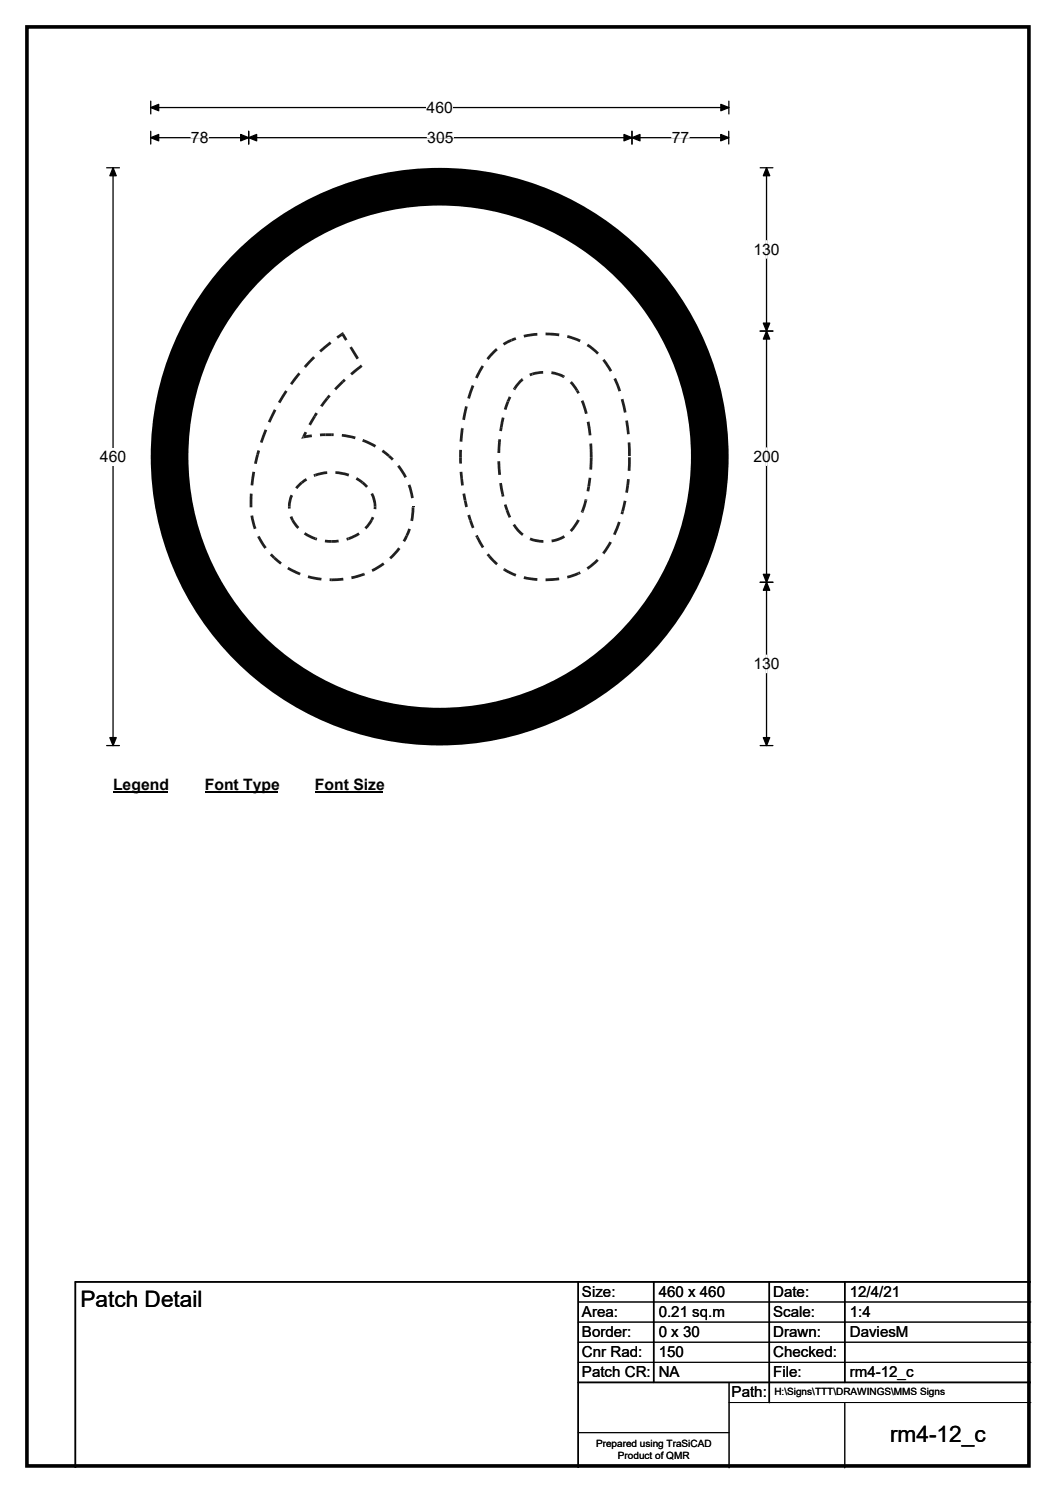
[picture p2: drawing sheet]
<svg xmlns="http://www.w3.org/2000/svg" width="210mm" height="297mm" viewBox="0 0 210 297" stroke-linecap="round" stroke-linejoin="round" font-family="sans-serif">
<path d="M5.4 5.4h199.2v286.3h-199.2z" fill="none" stroke="#000" stroke-width=".72"/>
<path d="M30 21.4h114.9M30 20.1v2.6M144.9 20.1v2.6" fill="none" stroke="#000" stroke-width=".25"/>
<path d="M30 21.4l1.6-.6v1.2zM143.3 20.8l1.6 .6-1.6 .6z" fill="#000" stroke="#000" stroke-width=".25"/>
<path d="M84.8 19.7h5.2v3.5h-5.2z" fill="#fff"/>
<path d="M21.2 33.4h2.5M22.5 33.4v114.9M30 27.4h114.9M30 26.1v2.6M49.4 26.1v2.6M125.7 26.1v2.6M144.9 26.1v2.6M21.2 148.3h2.5" fill="none" stroke="#000" stroke-width=".25"/>
<path d="M22.5 33.4l.6 1.6h-1.3zM30 27.4l1.6-.6v1.2zM49.4 27.4l1.6-.6v1.2zM47.9 26.8l1.5 .6-1.5 .6zM124.1 26.8l1.6 .6-1.6 .6zM125.7 27.4l1.6-.6v1.2zM143.3 26.8l1.6 .6-1.6 .6zM21.8 146.7h1.3l-.6 1.6z" fill="#000" stroke="#000" stroke-width=".25"/>
<path d="M38 27.4h3.4M85 27.4h5.2M133.6 27.4h3.4" fill="none" stroke="#fff" stroke-width=".25"/>
<path d="M19.9 89.1h5.2v3.5h-5.2z" fill="#fff"/>
<path d="M151.2 33.4h2.5M152.4 33.4v114.9M151.2 65.9h2.5M151.2 115.8h2.5M151.2 148.3h2.5" fill="none" stroke="#000" stroke-width=".25"/>
<path d="M152.4 33.4l.7 1.6h-1.3zM152.4 65.9l.7 1.6h-1.3zM151.8 64.3h1.3l-.7 1.6zM151.8 114.3h1.3l-.7 1.5zM152.4 115.8l.7 1.6h-1.3zM151.8 146.7h1.3l-.7 1.6z" fill="#000" stroke="#000" stroke-width=".25"/>
<path d="M152.4 47.9v3.5M152.4 89.1v3.5M152.4 130.3v3.5" fill="none" stroke="#fff" stroke-width=".25"/>
<path d="M22.5 154.3h10.7v3.5h-10.7z" fill="#fff"/>
<path d="M22.5 157.6h10.7" fill="none" stroke="#000" stroke-width=".32"/>
<path d="M40.7 154.3h14.4v3.5h-14.4z" fill="#fff"/>
<path d="M40.7 157.6h14.4" fill="none" stroke="#000" stroke-width=".32"/>
<path d="M62.6 154.3h13.5v3.5h-13.5z" fill="#fff"/>
<path d="M62.6 157.6h13.5" fill="none" stroke="#000" stroke-width=".32"/>
<circle cx="87.4" cy="90.8" r="57.5" fill="#fff"/>
<circle cx="87.4" cy="90.9" r="53.7" fill="none" stroke="#000" stroke-width="7.5"/>
<g fill="#221f20">
<path d="M81.9 100.9h.5l-.3 2.8-.5-.1z"/>
<path d="M81.2 105.1l.5 .2-.6 1.4-.5-.2z"/>
<path d="M80.6 106.5l.5 .2-.6 1.1-.4-.2z"/>
<path d="M79.2 108.9l.4 .3-1.8 2.1-.4-.5z"/>
<path d="M73.9 113.3l2.3-1.4 .3 .5-2.4 1.4z"/>
<path d="M72.3 114l.1-.1 .2 .5-.1 .1z"/>
<path d="M69.8 114.7l2.5-.7 .2 .5-2.6 .7z"/>
<path d="M66 115.1l2.2-.1 .1 .5-2.3 .1z"/>
<path d="M65.6 115.1h.4v.5h-.5z"/>
<path d="M61.3 114.5l2.6 .5v.5l-2.7-.5z"/>
<path d="M59.8 113.9l-.2 .6z"/>
<path d="M57.4 112.8l2.4 1.1-.2 .5-2.5-1.2z"/>
<path d="M54.8 110.8l1.2 1.1-.3 .4-1.3-1.1z"/>
<path d="M53.7 110.5l.4-.4 .7 .7-.4 .4z"/>
<path d="M51.1 106.8l.5-.2 1.4 2.3-.4 .3z"/>
<path d="M49.8 102.6h.6l.6 2.5-.5 .2z"/>
<path d="M49.6 100.3h.6v.6h-.5z"/>
<path d="M49.7 98.2h.5v2.1h-.6z"/>
<path d="M50.2 93.8l.5 .1-.3 2.7-.6-.1z"/>
<path d="M50.9 90.4l.6 .2-.4 1.7-.6-.1z"/>
<path d="M51.2 89.6l.5 .1-.2 .9-.6-.2z"/>
<path d="M52.6 85.4l.5 .2-.9 2.5-.5-.1z"/>
<path d="M54.4 81.4l.5 .3-1.1 2.4-.5-.2z"/>
<path d="M56.7 77.7l.5 .2-1.4 2.3-.5-.2z"/>
<path d="M59.3 74.1l.5 .3-1.7 2.2-.4-.3z"/>
<path d="M60.4 72.9l.1-.1 .4 .4z"/>
<path d="M62.3 70.9l.4 .3-1.8 2-.4-.4z"/>
<path d="M63.5 69.7l2.1-1.8 .3 .5-2.1 1.7z"/>
<path d="M66.9 66.9l.3-.2a1.34 1.34 0 0 1 1.1-.4l-.4 .3 .4 .1-1.1 .7z"/>
<path d="M67.9 66.2l.3-.1 .1 .2z"/>
<path d="M67.9 66.6l.4-.3 .8 1.2-.5 .3z"/>
<path d="M69.5 69.2l.5-.3 1.4 2.3-.5 .3z"/>
<path d="M69.6 74.3l2.2-1.8 .3 .5-2.1 1.7z"/>
<path d="M67.9 75.8l.5-.4 .4 .4-.5 .4z"/>
<path d="M67.3 76.4l.6-.6 .4 .4-1.5 1.5-.4-.4z"/>
<path d="M65.3 78.5l.5 .4-.5 .5-.4-.3z"/>
<path d="M64.9 79.1l.4 .3-1.2 1.6-.5-.3z"/>
<path d="M62.7 82l.5 .3-.4 .7-.5-.3z"/>
<path d="M62.3 82.7l.5 .3-1 1.7-.5-.3z"/>
<path d="M60.6 85.9l.5 .2-.5 1-.3-.4 .1 .5-.3-.4z"/>
<path d="M60.1 86.8l.3 .4-.5 .1z"/>
<path d="M60.3 86.7l1.7-.3v.6l-1.6 .2z"/>
<path d="M63.6 86.3l1.1-.1v.6h-1.1z"/>
<path d="M64.7 86.2h1.3v.6h-1.3z"/>
<path d="M66 86.2h.4l-.1 .6h-.3z"/>
<path d="M68 86.3l2.7 .5-.1 .6-2.7-.5z"/>
<path d="M72.3 87.4l-.2 .5z"/>
<path d="M72.3 87.4l2.5 1.1-.3 .5-2.4-1.1z"/>
<path d="M76.2 89.5l1.3 1-.3 .4-1.3-1z"/>
<path d="M77.5 90.5l.8 .7-.4 .4-.7-.7z"/>
<path d="M79 92.8l.4-.3 1.5 2.3-.5 .3z"/>
<path d="M81.1 96.6l.5-.2 .7 2.7h-.6z"/>
<path d="M81.9 100.7h.5v.2h-.5z"/>
<path d="M73.7 98.3l.5-.2 .5 1.6 .1 1.1h-.5l-.2-1.5z"/>
<path d="M73.7 98.3l.5-.2z"/>
<path d="M72.3 95.8l.9 .9-.4 .3-.9-.8z"/>
<path d="M71 95l1.3 .8-.4 .4-1.2-.8z"/>
<path d="M66.7 93.7l2.7 .6-.1 .5-2.6-.5z"/>
<path d="M62.6 94.3l2.4-.6 .1 .6-2.3 .5z"/>
<path d="M62.3 94.4l.3-.1 .2 .5-.3 .1z"/>
<path d="M59.8 95.8l1-.7 .3 .5-.9 .6z"/>
<path d="M59.2 96.4l.6-.6 .4 .4-1.1 1.1-.4-.3z"/>
<path d="M57.8 98.4l.5 .2-.3 .9-.2 1.3h-.5l.1-1.5z"/>
<path d="M57.3 100.8h.5v.4h-.5z"/>
<path d="M57.6 102.9l.5-.2 .3 .7-.5 .2z"/>
<path d="M57.9 103.6l.5-.2 1.1 1.5-.4 .3z"/>
<path d="M60.7 105.9l2.1 1-.2 .5-2.1-1z"/>
<path d="M62.8 106.9l.3 .1-.2 .5-.3-.1z"/>
<path d="M64.6 107.4l1.4 .1v.5l-1.4-.1z"/>
<path d="M66 107.5l1.3-.1 .1 .5-1.4 .1z"/>
<path d="M68.9 107l.3-.1 .2 .5-.4 .1z"/>
<path d="M69.2 106.9l2-1 .3 .5-2.1 1z"/>
<path d="M73.7 103.4l.4 .2-1.2 1.7-.4-.4z"/>
<path d="M73.9 102.8l.5 .2-.3 .6-.4-.2z"/>
<path d="M74.3 100.8h.5v.5h-.5z"/>
<path d="M124.9 91h.5l-.1 2.7h-.5z"/>
<path d="M124.7 95.3l.5 .1-.1 1.1h-.6z"/>
<path d="M124.5 96.5h.6l-.2 1.6-.6-.1z"/>
<path d="M124 99.6l.6 .1-.5 2.1-.6-.1z"/>
<path d="M123.5 101.7l.6 .1-.2 .6-.5-.2z"/>
<path d="M122.9 103.8l.5 .1-1 2.6-.5-.2z"/>
<path d="M121.9 106.3l.5 .2z"/>
<path d="M121.2 107.7l.4 .3-1.4 2.3-.4-.4z"/>
<path d="M119.8 109.9l.4 .4z"/>
<path d="M116.6 112.9l2.1-1.7 .4 .4-2.1 1.7z"/>
<path d="M114.9 113.8l.4-.1 .2 .5-.4 .1z"/>
<path d="M112.7 114.6l2.2-.8 .2 .5-2.2 .8z"/>
<path d="M108.5 115.1l2.6-.2 .1 .5-2.7 .2z"/>
<path d="M104.2 114.6l2.7 .4-.1 .6-2.7-.4z"/>
<path d="M100.4 113.1l2.3 1.1-.2 .5-2.4-1.2z"/>
<path d="M100.3 113l.1 .1-.3 .4h-.1z"/>
<path d="M97.1 110.8l.4-.3 1.5 1.6-.3 .4z"/>
<path d="M96.8 110.4l.4-.3 .3 .4-.4 .3z"/>
<path d="M94.7 107l.5-.2 1.1 2-.5 .3z"/>
<path d="M94.5 106.7l.5-.3 .2 .4-.5 .2z"/>
<path d="M93.3 103.6l.5-.2 .5 1.5-.5 .2z"/>
<path d="M92.9 102.5l.6-.1 .3 1-.5 .2z"/>
<path d="M92.2 99.6l.6-.1 .2 1.3-.5 .1z"/>
<path d="M91.9 98.3l.6-.2 .3 1.4-.6 .1z"/>
<path d="M91.5 95.3l.6-.1 .1 1.3-.5 .1z"/>
<path d="M91.4 93.9h.5l.2 1.3-.6 .1z"/>
<path d="M91.3 91h.5l.1 1.2h-.6z"/>
<path d="M91.3 89.5h.6l-.1 1.5h-.5z"/>
<path d="M91.7 85.3h.5l-.3 2.6-.5-.1z"/>
<path d="M91.7 85.1l.5 .1v.1h-.5z"/>
<path d="M92.5 80.8l.5 .1-.5 2.7-.6-.2z"/>
<path d="M93.8 76.6l.5 .2-.9 2.6-.5-.2z"/>
<path d="M95.8 72.7l.4 .2-1.2 2.4-.5-.2z"/>
<path d="M97.9 69.9l.7-.6 .4 .4-1.8 1.9-.5-.3z"/>
<path d="M100 68.3l1.6-.9 .2 .5-1.5 .8z"/>
<path d="M101.6 67.4l.9-.3 .2 .5-.9 .3z"/>
<path d="M104.1 66.6l2.7-.4 .1 .6-2.7 .4z"/>
<path d="M108.5 66.2l2.7 .1v.6l-2.7-.2z"/>
<path d="M112.9 66.7l2.6 .9-.3 .5-2.5-.9z"/>
<path d="M116.9 68.4l2.2 1.7-.4 .4-2.1-1.6z"/>
<path d="M119.8 71.8l.4-.4 1.5 2.3-.4 .3z"/>
<path d="M122 75.4l.5-.2 1 2.5-.5 .2z"/>
<path d="M123.4 79.5l.6-.2 .6 2.7-.5 .1z"/>
<path d="M124.3 83.7l.6-.1 .3 2.8h-.5z"/>
<path d="M124.8 88h.5l.1 2.7h-.5z"/>
<path d="M117.2 88.3l.6-.1v2.8h-.5z"/>
<path d="M116.7 84l.5-.1 .4 2.7h-.5z"/>
<path d="M115.5 79.8l.5-.2 .9 2.7-.6 .1z"/>
<path d="M114.5 77.8l.5-.2 .3 .5-.5 .3z"/>
<path d="M113.3 76.2l.4-.3 1.3 1.7-.5 .2z"/>
<path d="M112.2 74.7l.2 .1-.3 .4h-.1z"/>
<path d="M109.7 73.9l1.5 .3 1 .5-.2 .5-1.3-.5-1.1-.3z"/>
<path d="M105.8 74.2l2.2-.4-.1 .6-2 .3z"/>
<path d="M105.2 74.4l.6-.2 .1 .5-.4 .2z"/>
<path d="M103.7 75.3l.4 .4z"/>
<path d="M103.3 75.7l.4-.4 .4 .4-1.5 1.7-.5-.2z"/>
<path d="M102.1 77.2l.5 .2-.2 .3-.4-.3z"/>
<path d="M101.2 78.8l.5 .3-.4 .9-.5-.2z"/>
<path d="M100.8 79.8l.5 .2-.6 1.6-.5-.2z"/>
<path d="M99.8 83l.5 .1-.4 1.9-.5-.1z"/>
<path d="M99.4 84.9l.5 .1-.1 .8-.5-.1z"/>
<path d="M99.1 87.4h.5v.6l-.6-.1z"/>
<path d="M99 87.9l.6 .1-.1 2.1h-.6z"/>
<path d="M98.9 91.8h.6l.1 2.6-.5 .1z"/>
<path d="M99.3 96.1h.5l.4 2.2-.5 .1z"/>
<path d="M99.7 98.4l.5-.1 .1 .4-.5 .1z"/>
<path d="M100.2 100.5l.5-.2 .4 1.1-.5 .2z"/>
<path d="M100.6 101.6l.5-.2 .5 1.4-.4 .2z"/>
<path d="M101.9 104.5l.5-.3 .7 1 1 1-.3 .4-1-.9z"/>
<path d="M105.5 107l1 .3 1.6 .1v.6l-1.6-.2-1.2-.3z"/>
<path d="M109.6 107.4l1.6-.4 .9-.5 .3 .5-1.3 .6-1.4 .3z"/>
<path d="M114.8 103.3l.5 .3-1.6 2.3-.4-.4z"/>
<path d="M115.5 101.6l.6 .3-.1 .2-.5-.2z"/>
<path d="M116.2 99.5l.6 .1-.7 2.3-.6-.3z"/>
<path d="M116.3 99.3l.5 .1v.2l-.6-.1z"/>
<path d="M116.8 96.8l.5 .1-.1 .9-.6-.1z"/>
<path d="M117 95l.6 .1-.3 1.8-.5-.1z"/>
<path d="M117.3 91h.5l-.1 2.5-.5-.1z"/>
</g>
<path d="M115 255v37M130 255v20M153 255v24M168 255v20M205 255h-190v37M115 275h90" fill="none" stroke="#000" stroke-width=".3"/>
<path d="M115 259h90M115 263h90M115 267h90M115 271h90M145 279h60M145 275v17M168 279v13M115 285h30" fill="none" stroke="#000" stroke-width=".2"/>
<g font-size="4.5">
<text x="16" y="260.1">Patch Detail</text>
<text x="177" y="286.9">rm4-12_c</text>
</g>
<g font-size="3.1">
<text x="84.8" y="22.5">460</text>
<text x="38" y="28.4">78</text>
<text x="85" y="28.4">305</text>
<text x="133.6" y="28.4">77</text>
<text x="149.8" y="50.7">130</text>
<text x="19.9" y="91.9">460</text>
<text x="149.8" y="91.9">200</text>
<text x="149.8" y="133.1">130</text>
<text x="22.5" y="157.1">Legend</text>
<text x="40.7" y="157.1">Font Type</text>
<text x="62.6" y="157.1">Font Size</text>
</g>
<g font-size="3">
<text x="115.7" y="258">Size:</text>
<text x="131" y="258">460 x 460</text>
<text x="153.7" y="258">Date:</text>
<text x="169" y="258">12/4/21</text>
<text x="115.7" y="262">Area:</text>
<text x="131" y="262">0.21 sq.m</text>
<text x="153.7" y="262">Scale:</text>
<text x="169" y="262">1:4</text>
<text x="115.7" y="266">Border:</text>
<text x="115.7" y="270">Cnr Rad:</text>
<text x="131" y="266">0 x 30</text>
<text x="131" y="270">150</text>
<text x="153.7" y="266">Drawn:</text>
<text x="153.7" y="270">Checked:</text>
<text x="169" y="266">DaviesM</text>
<text x="115.7" y="274">Patch CR:</text>
<text x="131" y="274">NA</text>
<text x="153.7" y="274">File:</text>
<text x="169" y="274">rm4-12_c</text>
<text x="145.5" y="278">Path:</text>
</g>
<g font-size="2">
<text x="154" y="277.6">H:\Signs\TTT\DRAWINGS\MMS Signs</text>
<text x="118.5" y="287.8">Prepared using TraSiCAD</text>
<text x="122.9" y="290.2">Product of QMR</text>
</g>
</svg>
